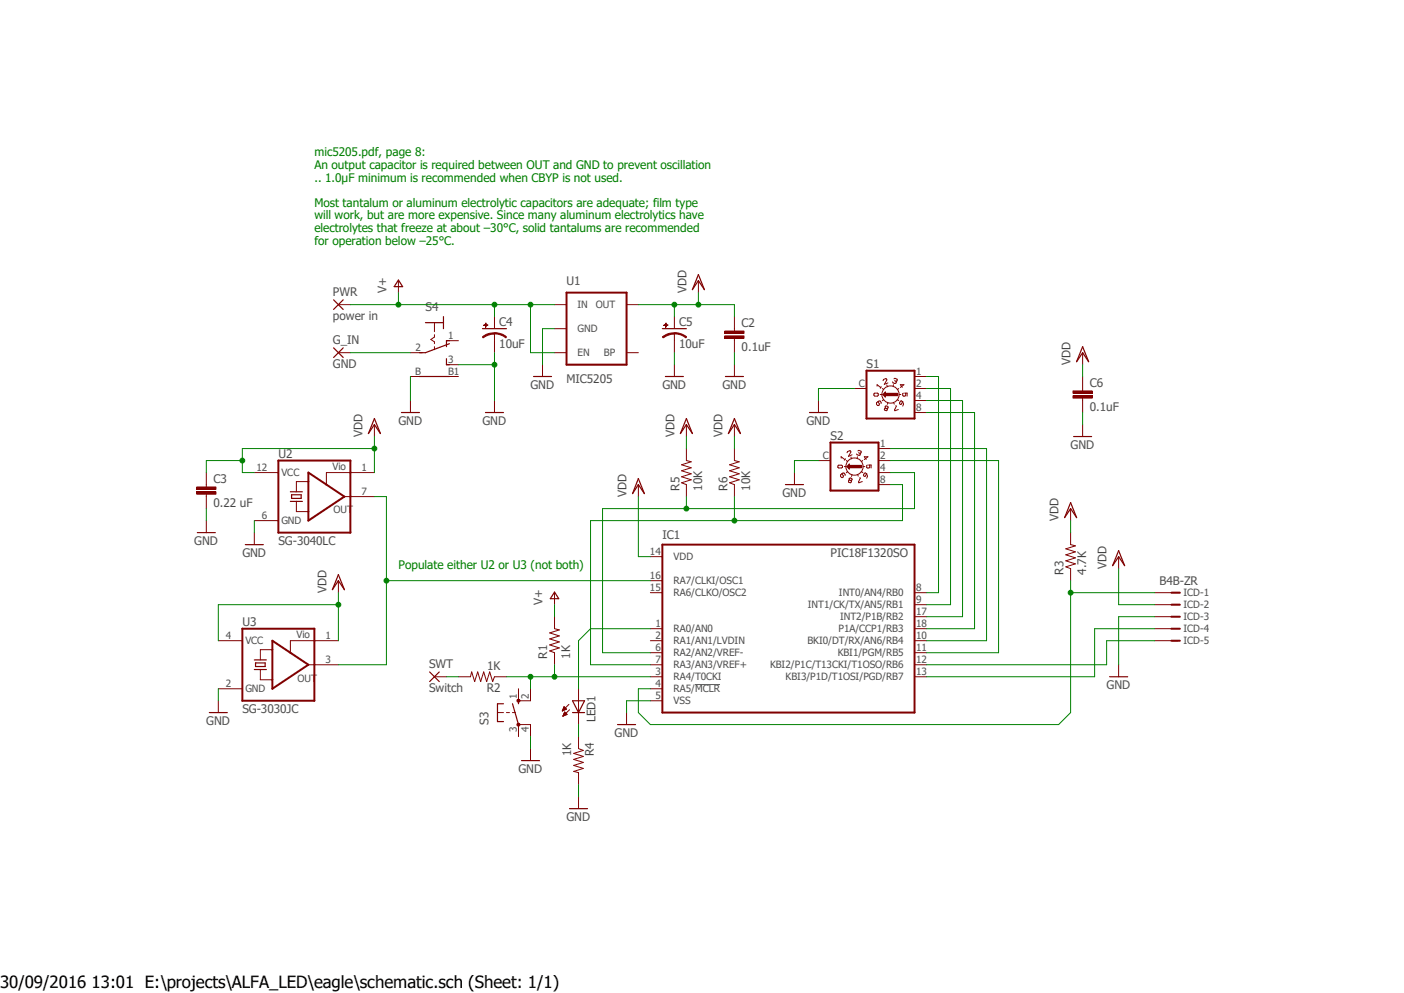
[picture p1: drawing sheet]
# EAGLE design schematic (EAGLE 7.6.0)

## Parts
C2  0.1uF  C2,5-3  [C2.5-3]
C3  0.22uF  C2,5-3  [C2.5-3]
C4  10uF  CAP_POL1206  [EIA3216]
C5  10uF  CAP_POL1206  [EIA3216]
C6  0.1uF  C2,5-3  [C2.5-3]
G_IN  GND  2,15/1,0  [2,15/1,0]
IC1  PIC18F1320SO  PIC18F1220SO  [SO-18W]
ICD  B4B-ZR  [B5B-EH]
LED1  LED3MM  [LED3MM]
PWR  power in  2,15/1,0  [2,15/1,0]
R1  1K  R-US_0204/2V  [0204V]
R2  1K  R-US_0204/2V  [0204V]
R3  4.7K  R-US_0204/2V  [0204V]
R4  523R  R-US_0204/2V  [0204V]
R5  10K  R-US_0204/2V  [0204V]
R6  10K  R-US_0204/2V  [0204V]
S1  P101  [P101]
S2  P101  [P101]
S3  10-XX  [B3F-10XX]
S4  C&K_E101  [C&K_E101MD1ABE]
SWT  Switch  2,15/1,0  [2,15/1,0]
U1  MIC5205  V_REG_LDOSMD  [SOT23-5]
U2  SG-3040LC  SG-3030,40(LC,JC,JF)LC-LARGE  [SOJ-12-L]
U3  SG-3030JC  SG-3030,40(LC,JC,JF)JC  [JC_TYPE]

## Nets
CLK: IC1.16(RA7/CLKI/OSC1) U2.7(OUT) U3.3(OUT)
GND1: G_IN.1(P) S3.4(P1) S4.2(P)
N$1: IC1.3(RA4/T0CKI) R1.1 R2.1 S3.2(S1)
N$2: IC1.10(BKI0/DT/RX/AN6/RB4) S2.1
N$3: R2.2 SWT.1(P)
N$4: IC1.6(RA2/AN2/VREF-) R5.1 S2.4
N$5: IC1.7(RA3/AN3/VREF+) R6.1 S2.8
N$6: IC1.4(RA5/!MCLR) ICD.1 R3.1
N$7: IC1.13(KBI3/P1D/T1OSI/PGD/RB7) ICD.4
N$8: IC1.12(KBI2/P1C/T13CKI/T1OSO/RB6) ICD.5
N$9: IC1.11(KBI1/PGM/RB5) S2.2
N$10: IC1.1(RA0/AN0) LED1.A
N$11: LED1.K(C) R4.1
N$12: C2.2 C3.2 C4.C(-) C5.C(-) C6.2 IC1.5(VSS) ICD.3 R4.2 S1.C S2.C S4.3(S) U1.2(GND) U2.6(GND) U3.2(GND) ; supply symbol labelled GND
SWITCH_OUT_0: IC1.8(INT0/AN4/RB0) S1.1
SWITCH_OUT_1: IC1.9(INT1/CK/TX/AN5/RB1) S1.2
SWITCH_OUT_2: IC1.17(INT2/P1B/RB2) S1.4
SWITCH_OUT_3: IC1.18(P1A/CCP1/RB3) S1.8
V+: C4.A(+) PWR.1(P) R1.2 U1.1(IN) U1.3(EN)
VDD: C2.1 C3.1 C5.A(+) C6.1 IC1.14(VDD) ICD.2 R3.2 R5.2 R6.2 U1.5(OUT) U2.1(VIO) U2.12(VCC) U3.1(VIO) U3.4(VCC)
Unconnected: IC1.2(RA1/AN1/LVDIN) IC1.15(RA6/CLKO/OSC2) S3.1(S) S3.3(P) S4.1(O) S4.B S4.B1 U1.4(BP)

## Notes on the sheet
- mic5205.pdf, page 8: 
  An output capacitor is required between OUT and GND to prevent oscillation 
  .. 1.0μF minimum is recommended when CBYP is not used.
  
  Most tantalum or aluminum electrolytic capacitors are adequate; film type 
  will work, but are more expensive. Since many aluminum electrolytics have 
  electrolytes that freeze at about –30°C, solid tantalums are recommended 
  for operation below –25°C.
- Populate either U2 or U3 (not both)
